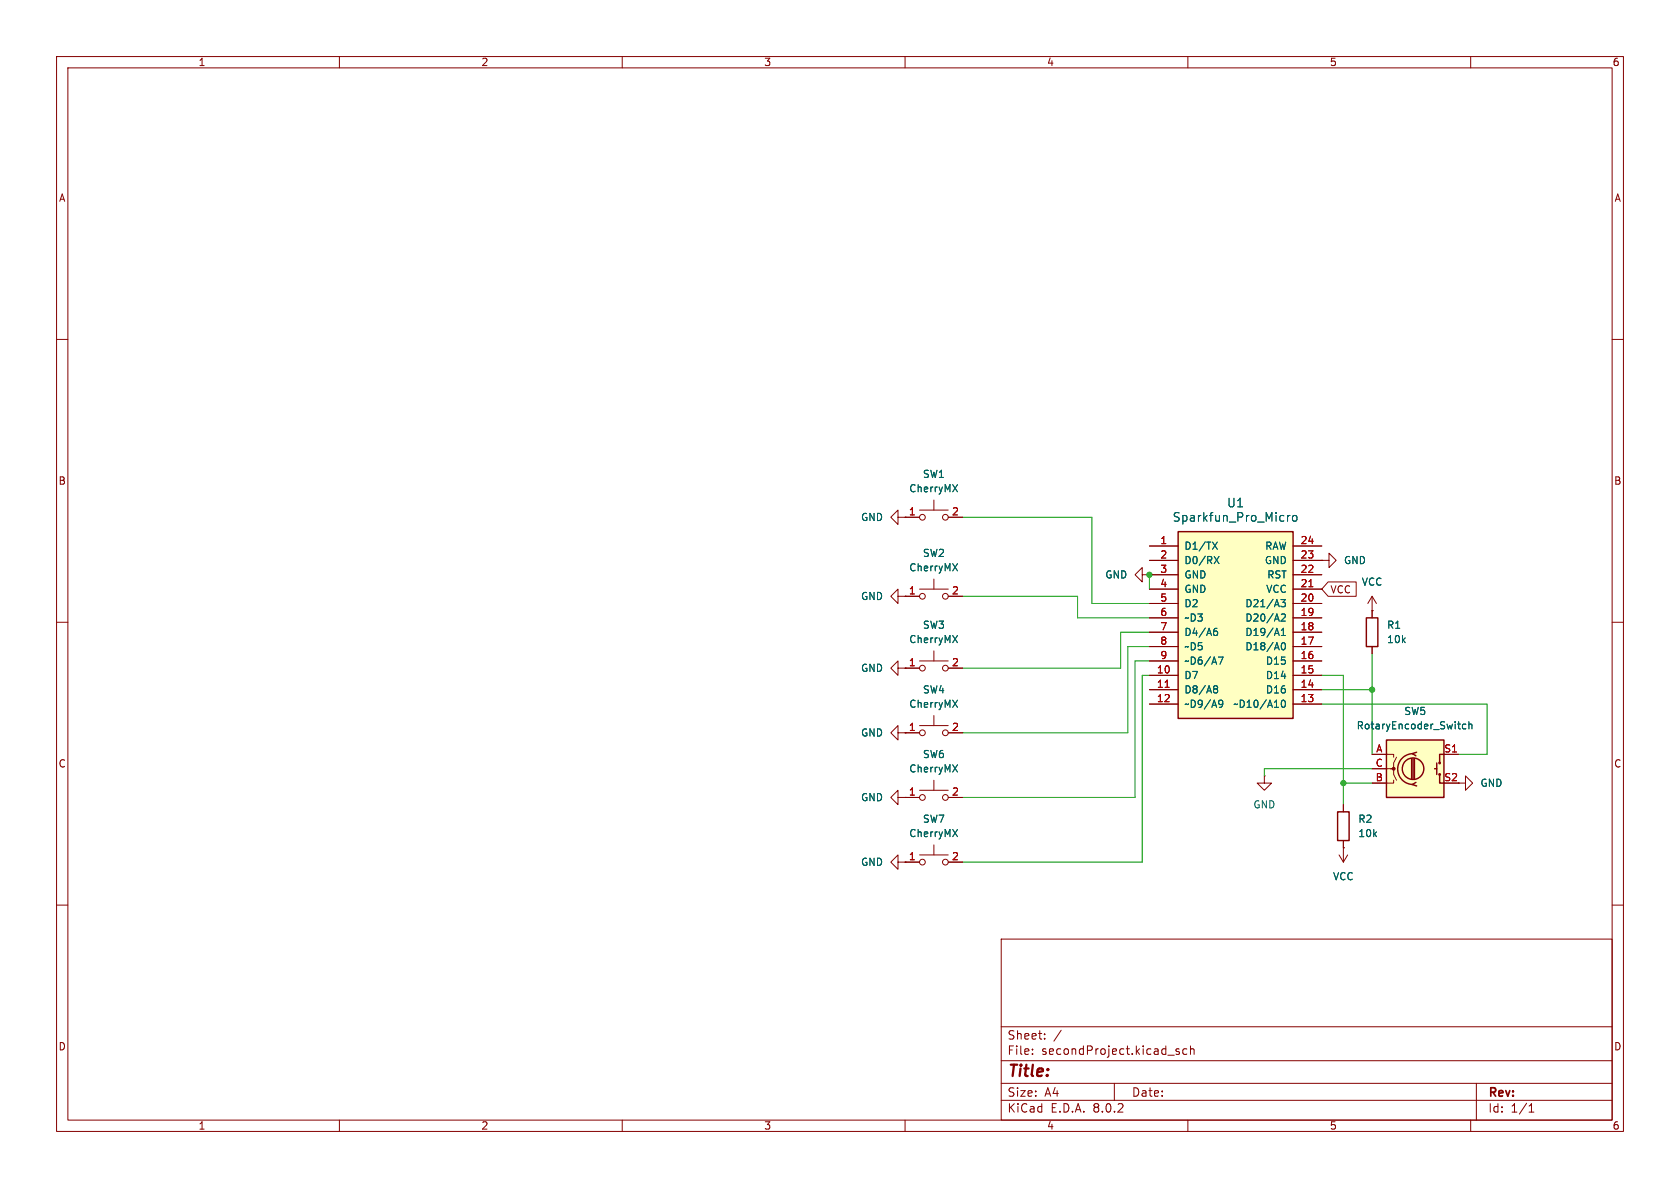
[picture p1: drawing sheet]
<svg xmlns="http://www.w3.org/2000/svg" width="297mm" height="210mm" viewBox="0 0 297 210" stroke-linecap="round" stroke-linejoin="round" font-family="sans-serif">
<g fill="none" stroke="#840000" stroke-width=".18">
<path d="M10 10h277v190h-277zM12 12h273v186h-273zM60 10v2M110 10v2M160 10v2M210 10v2M260 10v2M10 60h2M285 60h2M158.7 91.4v-1.2l-1.2 1.2 1.2 1.3v-1.3h1.3M160 91.4h.1M10 110h2"/>
<path d="M158.7 118.1v-1.3l-1.2 1.3 1.2 1.3v-1.3h1.3M160 118.1h.1M285 110h2M257.8 138.4h1.3v-1.2l1.2 1.2-1.2 1.3v-1.3M10 160h2M160 152.4h2.6M162.6 151.1h5M165.1 149.4v1.7M167.6 152.4h2.6M285 160h2M177 166h108v32h-108zM60 198v2"/>
<path d="M110 198v2M160 198v2M177 194.5h108M177 191.5h108M177 187.5h108M177 181.5h108M182.5 186.3v.1M182.5 185.5v.1M184.7 183.6v.1M184.7 182.8v.1M187.6 182.1l-1.3 2M197 191.5v3"/>
<path d="M208.5 185.5l-.4-.1-.2 .2 .1 .2 .5 .2v.3h-.6M209.8 185.5l-.4-.1-.3 .3v.4l.1 .2h.6M210 198v2M210.5 185.5l.2-.1 .3 .1 .1 .9M210.5 184.9v1.5M260 198v2M261 191.5v6.5M270.3 196.6h.9M270.3 195.5l.4-.4v1.5"/>
<circle cx="163.1" cy="152.4" r=".51"/>
<circle cx="167.1" cy="152.4" r=".51"/>
</g>
<path d="M168.4 146.6l.9 1.3M169.3 146.6l-.9 1.3" fill="none" stroke="#006464" stroke-width=".18"/>
<path d="M245.1 130.8h10.2v10.2h-10.2z" fill="#ffffc2"/>
<g fill="none" stroke="#840000" stroke-width=".25">
<path d="M245.1 130.8h10.2v10.2h-10.2zM249.6 134.1v3.6M249.8 133.2a2.73 2.73 0 0 0-2.7 2.7 2.73 2.73 0 0 0 2.7 2.8M249.8 134.1v3.6M250.1 134.1v3.6M250.3 138.3l-.6 .4 .7 .2M250.4 133l-.7 .2 .6 .4M253.6 135.9h.4M254 134.9v2M254.5 136.9v1.5h.8M255.3 133.4h-.8v1.5M236.5 143.5h2v5.1h-2z"/>
<circle cx="249.8" cy="135.9" r="1.9"/>
<circle cx="254.5" cy="136.9" r=".13"/>
<circle cx="254.5" cy="134.9" r=".13"/>
</g>
<circle cx="246.4" cy="135.9" r=".25" fill="#840000" stroke="#840000" stroke-width=".18"/>
<g fill="none" stroke="#840000" stroke-width=".18">
<path d="M160 91.4h2.6M162.6 90.2h5M165.1 88.4v1.8M167.6 91.4h2.6M233.7 99.1h1.2v-1.3l1.3 1.3-1.3 1.2v-1.2M233.7 99.1h.1M158.7 105.4v-1.3l-1.2 1.3 1.2 1.3v-1.3h1.3M160 105.4h.1M160 105.4h2.6M160 118.1h2.6M162.6 104.1h5M162.6 116.8h5"/>
<path d="M165.1 102.4v1.7M165.1 115.1v1.7M167.6 105.4h2.6M167.6 118.1h2.6M201.9 101.6v-1.3l-1.2 1.3 1.2 1.3v-1.3h1.3M203.2 101.6h.1M242.6 108h.1M242.6 105.4l-.8 1.3M242.6 105.4v2.6M242.6 105.4l.7 1.3M162.6 139.7h5M165.1 137.9v1.8"/>
<path d="M223.5 137.2v1.2h1.3l-1.3 1.3-1.3-1.3h1.3M223.5 137.2h.1M242.6 133.4h3.8v.5M242.6 135.9h3.8v1l.5 1M246.4 137.9v.5h-3.8M246.9 133.9l-.5 1v1h-.5M255.3 133.4h2.5M160 141h2.6M167.6 141h2.6M236.7 151.1l.8 1.3M237.5 149.9h.1M237.5 142.2v1.3"/>
<path d="M237.5 148.6v3.8M238.3 151.1l-.8 1.3"/>
<circle cx="163.1" cy="91.4" r=".51"/>
<circle cx="167.1" cy="91.4" r=".51"/>
<circle cx="163.1" cy="105.4" r=".51"/>
<circle cx="163.1" cy="118.1" r=".51"/>
<circle cx="167.1" cy="105.4" r=".51"/>
<circle cx="167.1" cy="118.1" r=".51"/>
<circle cx="163.1" cy="141" r=".51"/>
<circle cx="167.1" cy="141" r=".51"/>
</g>
<path d="M168.4 99.6l.9 1.3M168.4 85.7l.9 1.2M169.3 99.6l-.9 1.3M169.3 85.7l-.9 1.2M168.4 112.3l.9 1.3M169.3 112.3l-.9 1.3M168.4 135.2l.9 1.3M169.3 135.2l-.9 1.3M259.1 128.1l-.3-.1-.3 .2 .2 .6h.4M259.7 128.1l.2-.1 .3 .1v.7M259.7 127.6v1.2" fill="none" stroke="#006464" stroke-width=".18"/>
<path d="M208.3 94h20.3v33h-20.3z" fill="#ffffc2"/>
<path d="M208.3 94h20.3v33h-20.3zM241.6 109.2h2v5.1h-2z" fill="none" stroke="#840000" stroke-width=".25"/>
<g fill="none" stroke="#840000" stroke-width=".18">
<path d="M160 91.4h.1M160 91.4h2.6M167.6 91.4h2.6M203.2 96.5h5.1M203.2 99.1h5.1M228.6 96.5h5.1M228.6 99.1h5.1M233.7 99.1h.1M160 105.4h.1M160 118.1h.1M160 105.4h2.6M160 118.1h2.6"/>
<path d="M167.6 105.4h2.6M167.6 118.1h2.6M203.2 101.6h.1M203.2 119.4h5.1M203.2 116.8h5.1M203.2 114.3h5.1M203.2 111.8h5.1M203.2 109.2h5.1M203.2 106.7h5.1M203.2 104.1h5.1M203.2 101.6h5.1M228.6 119.4h5.1"/>
<path d="M228.6 116.8h5.1M228.6 114.3h5.1M228.6 111.8h5.1M228.6 109.2h5.1M228.6 106.7h5.1M228.6 104.1h5.1M228.6 101.6h5.1M234.8 102.9h5v2.5h-5l-1.1-1.3zM242.6 108h.1M242.6 108v1.2M242.6 114.3v1.3M158.7 129.5v-1.2l-1.2 1.2 1.2 1.3v-1.3h1.3"/>
<path d="M160 129.5h.1M160 129.5h2.6M162.6 128.3h5M165.1 126.5v1.8M167.6 129.5h2.6M203.2 121.9h5.1M203.2 124.5h5.1M228.6 121.9h5.1M228.6 124.5h5.1M242.6 133.4h2.5M242.6 138.4h2.5M242.6 135.9h2.5"/>
<path d="M255.3 133.4h2.5M158.7 141v-1.3l-1.2 1.3 1.2 1.2v-1.2h1.3M158.7 152.4v-1.3l-1.2 1.3 1.2 1.3v-1.3h1.3M160 141h.1M160 152.4h.1M160 141h2.6M160 152.4h2.6M167.6 141h2.6M167.6 152.4h2.6M237.5 149.9h.1M237.5 142.2v1.3M237.5 148.6v1.3"/>
<circle cx="163.1" cy="129.5" r=".51"/>
<circle cx="167.1" cy="129.5" r=".51"/>
</g>
<g fill="none" stroke="#006464" stroke-width=".18">
<path d="M168.4 85.7l.9 1.2M168.4 99.6l.9 1.3M169.3 85.7l-.9 1.2M169.3 99.6l-.9 1.3M214.4 95.8l.8 1.3M214.7 98.4l.8 1.2M215.2 95.8l-.8 1.3M215.5 98.4l-.8 1.2M227.6 91.1v1M228.1 91.1l-.3 .1-.2 .2M228.6 91.2l.4-.1 .3 .3v.4l-.3 .3h-.4l-.1-.3v-.4zM168.4 112.3l.9 1.3"/>
<path d="M169.3 112.3l-.9 1.3M214.7 111.6h.3l.3 .2-.2 .5h-.4M215.1 111.1l-.4 .1M215.4 116.1h.8l-.5 1.3M226.5 106h.7l-.4 .5 .4 .1v.5l-.2 .2-.5-.1M226.5 108.7l.5-.2 .2 .4-.7 .9h.7M226.5 112.3h.7M226.5 111.4l.4-.3v1.2M226.7 113.7l.1-.1a.68 .68 0 0 1 .5 .6 .68 .68 0 0 1-.5 .7 .84 .84 0 0 1-.1-1.2zM168.4 123.8l.9 1.2M168.4 135.2l.9 1.3M169.3 123.8l-.9 1.2"/>
<path d="M169.3 135.2l-.9 1.3M214.7 121.7l.1 .1M214.7 121.3l.3-.1 .2 .2 .1 .1-.3 .3M214.8 121.8h.2M214.8 121.8h-.1M215 121.8l.3 .2-.1 .4-.2 .1-.3-.1M215.7 123.8l.4 .1a.84 .84 0 0 1-.3 1.1h-.2M216.2 124.3l-.2 .2-.3 .1M226.7 123.8h.1a.68 .68 0 0 1 .5 .6 .68 .68 0 0 1-.5 .6 .84 .84 0 0 1-.1-1.2zM259.1 128.1l-.3-.1-.3 .2 .2 .6h.4M259.7 128.1l.2-.1 .3 .1v.7M259.7 127.6v1.2"/>
<path d="M168.4 146.6l.9 1.3M169.3 146.6l-.9 1.3"/>
</g>
<path d="M231.4 103.7h.7M206 121.5h.7" fill="none" stroke="#a90000" stroke-width=".18"/>
<g fill="none" stroke="#009600" stroke-width=".18">
<path d="M170.2 91.4h22.8v15.3h10.2M170.2 105.4h20.3v3.8h12.7M203.2 119.4h-1.3v33h-31.7M203.2 116.8h-2.5v24.2h-30.5M203.2 111.8h-5.1v6.3h-27.9M203.2 114.3h-3.8v15.2h-29.2M203.2 101.6v2.5M233.7 119.4h3.8v22.8M242.6 115.6v17.8M233.7 124.5h29.2v8.9h-5.1M233.7 121.9h8.9M237.5 138.4h5.1"/>
<path d="M242.6 135.9h-19.1v1.3"/>
</g>
<g fill="#009600" stroke="#009600" stroke-width=".18">
<circle cx="242.6" cy="121.9" r=".46"/>
<circle cx="237.5" cy="138.4" r=".46"/>
<circle cx="203.2" cy="101.6" r=".46"/>
</g>
<text font-size="2.8" fill="#840000" x="178" y="190.9">Title:</text>
<g font-size="2.1" fill="#006464">
<text x="216.8" y="89.9">U1</text>
<text x="207.2" y="92.4">Sparkfun_Pro_Micro</text>
</g>
<g font-size="2.1" fill="#840000">
<text x="178" y="184">Sheet:</text>
<text x="178" y="186.7">File:</text>
<text x="184.1" y="186.7">secondProject.kicad_sch</text>
<text x="178" y="196.9">KiCad</text>
<text x="178" y="194.1">Size:</text>
<text x="184.7" y="194.1">A4</text>
<text x="185.7" y="196.9">E.D.A.</text>
<text x="193.3" y="196.9">8.0.2</text>
<text x="200" y="194.1">Date:</text>
<text x="263" y="194.3">Rev:</text>
<text x="263" y="196.9">Id:</text>
<text x="267.1" y="196.9">1/1</text>
</g>
<g font-size="1.8" fill="#840000">
<text x="35" y="11.9">1</text>
<text x="85" y="11.9">2</text>
<text x="135" y="11.9">3</text>
<text x="185" y="11.9">4</text>
<text x="235" y="11.9">5</text>
<text x="285" y="11.9">6</text>
<text x="10.3" y="35.9">A</text>
<text x="285.3" y="35.9">A</text>
<text x="10.3" y="85.9">B</text>
<text x="285.3" y="85.9">B</text>
<text x="235.1" y="105.1">VCC</text>
<text x="10.3" y="135.9">C</text>
<text x="285.3" y="135.9">C</text>
<text x="10.3" y="185.9">D</text>
<text x="285.3" y="185.9">D</text>
<text x="35" y="199.9">1</text>
<text x="85" y="199.9">2</text>
<text x="135" y="199.9">3</text>
<text x="185" y="199.9">4</text>
<text x="235" y="199.9">5</text>
<text x="285" y="199.9">6</text>
</g>
<g font-size="1.8" fill="#006464">
<text x="160.6" y="87.2">CherryMX</text>
<text x="163.1" y="84.7">SW1</text>
<text x="152.1" y="92.3">GND</text>
<text x="160.6" y="101.2">CherryMX</text>
<text x="163.1" y="98.7">SW2</text>
<text x="209.3" y="97.4">D1/TX</text>
<text x="209.3" y="99.9">D0/RX</text>
<text x="223.5" y="99.9">GND</text>
<text x="223.6" y="97.4">RAW</text>
<text x="237.5" y="99.9">GND</text>
<text x="152.1" y="106.3">GND</text>
<text x="195.3" y="102.5">GND</text>
<text x="209.3" y="102.5">GND</text>
<text x="209.3" y="105">GND</text>
<text x="209.3" y="107.5">D2</text>
<text x="220.1" y="107.5">D21/A3</text>
<text x="223.8" y="105">VCC</text>
<text x="223.9" y="102.5">RST</text>
<text x="240.7" y="103.7">VCC</text>
<text x="160.6" y="113.9">CherryMX</text>
<text x="163.1" y="111.4">SW3</text>
<text x="209.3" y="110.1">~D3</text>
<text x="209.3" y="112.6">D4/A6</text>
<text x="220.1" y="112.6">D19/A1</text>
<text x="220.1" y="110.1">D20/A2</text>
<text x="245.1" y="111.4">R1</text>
<text x="245.1" y="113.9">10k</text>
<text x="152.1" y="119">GND</text>
<text x="209.3" y="115.2">~D5</text>
<text x="209.3" y="117.7">~D6/A7</text>
<text x="220.1" y="115.2">D18/A0</text>
<text x="223.7" y="117.7">D15</text>
<text x="160.6" y="125.3">CherryMX</text>
<text x="163.1" y="122.8">SW4</text>
<text x="209.3" y="120.2">D7</text>
<text x="209.3" y="122.8">D8/A8</text>
<text x="209.3" y="125.3">~D9/A9</text>
<text x="217.9" y="125.3">~D10/A10</text>
<text x="223.7" y="122.8">D16</text>
<text x="223.7" y="120.2">D14</text>
<text x="152.1" y="130.4">GND</text>
<text x="239.7" y="129.1">RotaryEncoder_Switch</text>
<text x="248.2" y="126.6">SW5</text>
<text x="160.6" y="136.8">CherryMX</text>
<text x="163.1" y="134.2">SW6</text>
<text x="152.1" y="141.8">GND</text>
<text x="221.5" y="143.1">GND</text>
<text x="261.6" y="139.3">GND</text>
<text x="160.6" y="148.2">CherryMX</text>
<text x="163.1" y="145.6">SW7</text>
<text x="240" y="145.6">R2</text>
<text x="240" y="148.2">10k</text>
<text x="152.1" y="153.3">GND</text>
<text x="235.6" y="155.8">VCC</text>
</g>
<g font-size="1.8" fill="#a90000">
<text x="160.6" y="91.2">1</text>
<text x="168.2" y="91.2">2</text>
<text x="205" y="96.3">1</text>
<text x="205" y="98.8">2</text>
<text x="205" y="101.3">3</text>
<text x="229.8" y="101.3">22</text>
<text x="229.8" y="98.8">23</text>
<text x="229.8" y="96.3">24</text>
<text x="160.6" y="105.2">1</text>
<text x="168.2" y="105.2">2</text>
<text x="205" y="103.9">4</text>
<text x="205" y="106.4">5</text>
<text x="229.8" y="106.4">20</text>
<text x="229.8" y="103.9">21</text>
<text x="205" y="109">6</text>
<text x="205" y="111.5">7</text>
<text x="229.8" y="111.5">18</text>
<text x="229.8" y="109">19</text>
<text x="160.6" y="117.9">1</text>
<text x="168.2" y="117.9">2</text>
<text x="204.4" y="119.1">10</text>
<text x="205" y="114">8</text>
<text x="205" y="116.6">9</text>
<text x="229.8" y="119.1">15</text>
<text x="229.8" y="116.6">16</text>
<text x="229.8" y="114">17</text>
<text x="204.4" y="121.7">11</text>
<text x="204.4" y="124.2">12</text>
<text x="229.8" y="124.2">13</text>
<text x="229.8" y="121.7">14</text>
<text x="160.6" y="129.3">1</text>
<text x="168.2" y="129.3">2</text>
<text x="243.1" y="135.6">C</text>
<text x="243.2" y="133.1">A</text>
<text x="255.2" y="133.1">S1</text>
<text x="160.6" y="140.7">1</text>
<text x="168.2" y="140.7">2</text>
<text x="243.1" y="138.2">B</text>
<text x="255.2" y="138.2">S2</text>
<text x="160.6" y="152.1">1</text>
<text x="168.2" y="152.1">2</text>
</g>
</svg>
